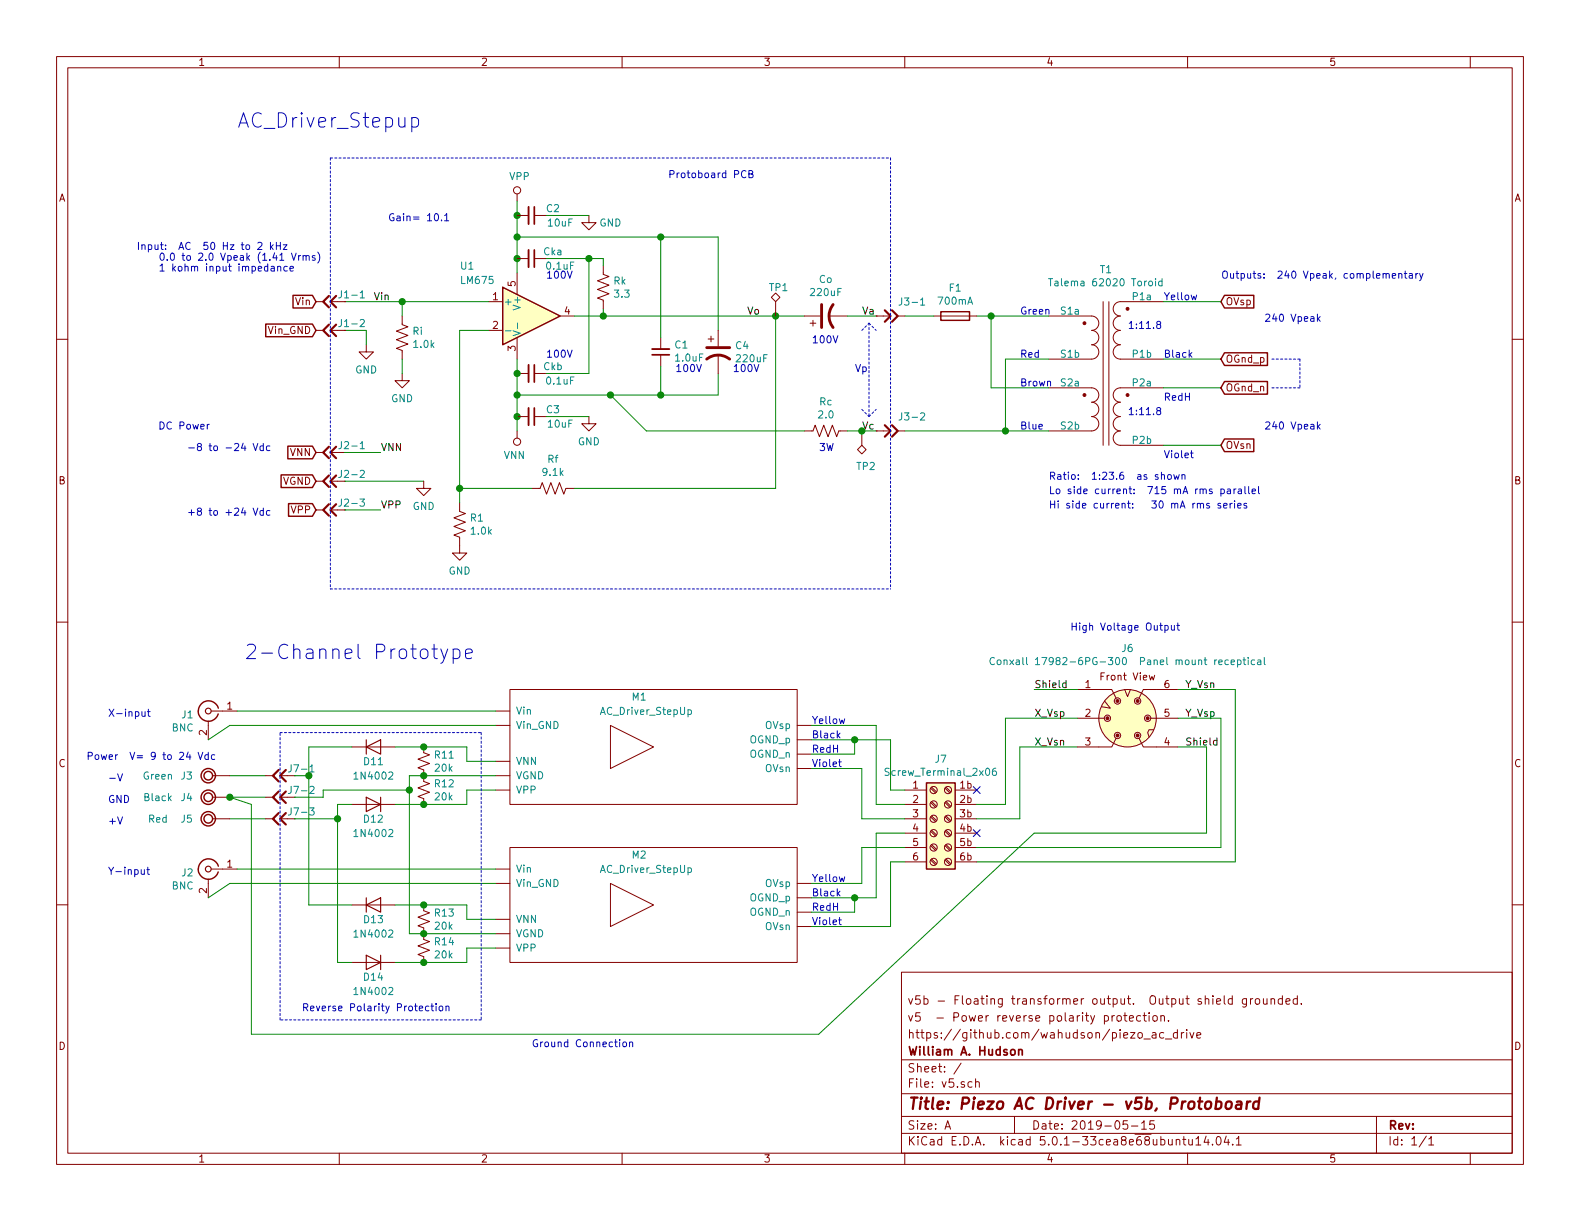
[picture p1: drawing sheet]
EESchema Schematic File Version 4
LIBS:v5-cache
EELAYER 26 0
EELAYER END
$Descr A 11000 8500
encoding utf-8
Sheet 1 1
Title "Piezo AC Driver - v5b, Protoboard"
Date "2019-05-15"
Rev ""
Comp "William A. Hudson"
Comment1 "https://github.com/wahudson/piezo_ac_drive"
Comment2 "v5  - Power reverse polarity protection."
Comment3 "v5b - Floating transformer output.  Output shield grounded."
Comment4 ""
$EndDescr
$Comp
L Amplifier_Audio:LM1875 U1
U 1 1
P 3700 2200
F 0 "U1" H 3200 2550 50  0000 L CNN
F 1 "LM675" H 3200 2450 50  0000 L CNN
F 2 "Package_TO_SOT_THT:TO-220-5_P3.4x3.7mm_StaggerOdd_Lead3.8mm_Vertical" H 3700 2200 50  0001 C CIN
F 3 "http://www.ti.com/lit/ds/symlink/lm1875.pdf" H 3700 2200 50  0001 C CNN
	1    3700 2200
	1    0    0    -1  
$EndComp
$Comp
L Device:C_Small Ckb
U 1 1
P 3700 2600
F 0 "Ckb" V 3650 2750 50  0000 C CNN
F 1 "0.1uF" V 3750 2800 50  0000 C CNN
F 2 "" H 3700 2600 50  0001 C CNN
F 3 "~" H 3700 2600 50  0001 C CNN
	1    3700 2600
	0    1    1    0   
$EndComp
$Comp
L Device:C_Small C1
U 1 1
P 4600 2450
F 0 "C1" H 4508 2404 50  0000 R CNN
F 1 "1.0uF" H 4508 2495 50  0000 R CNN
F 2 "" H 4600 2450 50  0001 C CNN
F 3 "~" H 4600 2450 50  0001 C CNN
	1    4600 2450
	-1   0    0    1   
$EndComp
Wire Wire Line
	5000 1650 5000 2300
Wire Wire Line
	3600 1900 3600 1800
Connection ~ 3600 1800
Wire Wire Line
	3600 1800 3600 1650
Wire Wire Line
	3600 2500 3600 2600
Connection ~ 3600 2600
Wire Wire Line
	3600 2600 3600 2750
Wire Wire Line
	3800 1800 4100 1800
Wire Wire Line
	4100 1800 4100 2600
Wire Wire Line
	4100 2600 3800 2600
Wire Wire Line
	4000 2200 4200 2200
Connection ~ 3600 2900
Wire Wire Line
	3600 2900 3600 3000
Connection ~ 3600 1500
Wire Wire Line
	3600 1500 3600 1400
$Comp
L Device:C_Small C3
U 1 1
P 3700 2900
F 0 "C3" V 3650 3050 50  0000 C CNN
F 1 "10uF" V 3750 3100 50  0000 C CNN
F 2 "" H 3700 2900 50  0001 C CNN
F 3 "~" H 3700 2900 50  0001 C CNN
	1    3700 2900
	0    1    1    0   
$EndComp
Wire Wire Line
	4100 1800 4200 1800
Connection ~ 4100 1800
Wire Wire Line
	3600 2750 4250 2750
Connection ~ 3600 2750
Wire Wire Line
	3600 2750 3600 2900
Wire Wire Line
	5000 2600 5000 2750
Connection ~ 4600 2750
Wire Wire Line
	4600 2750 5000 2750
Wire Wire Line
	4600 2350 4600 1650
Wire Wire Line
	4600 1650 5000 1650
$Comp
L Device:R_US Rf
U 1 1
P 3850 3400
F 0 "Rf" V 3645 3400 50  0000 C CNN
F 1 "9.1k" V 3736 3400 50  0000 C CNN
F 2 "" V 3890 3390 50  0001 C CNN
F 3 "~" H 3850 3400 50  0001 C CNN
	1    3850 3400
	0    1    1    0   
$EndComp
$Comp
L _Local:GND #PWR0101
U 1 1
P 3200 3800
F 0 "#PWR0101" H 3200 3550 50  0001 C CNN
F 1 "GND" H 3200 3627 50  0000 C CNN
F 2 "" H 3100 3450 50  0001 C CNN
F 3 "" H 3200 3550 50  0001 C CNN
	1    3200 3800
	1    0    0    -1  
$EndComp
$Comp
L _Local:GND #PWR0102
U 1 1
P 4100 2900
F 0 "#PWR0102" H 4100 2650 50  0001 C CNN
F 1 "GND" H 4100 2727 50  0000 C CNN
F 2 "" H 4000 2550 50  0001 C CNN
F 3 "" H 4100 2650 50  0001 C CNN
	1    4100 2900
	1    0    0    -1  
$EndComp
$Comp
L _Local:GND #PWR0103
U 1 1
P 4100 1500
F 0 "#PWR0103" H 4100 1250 50  0001 C CNN
F 1 "GND" H 4250 1450 50  0000 C CNN
F 2 "" H 4000 1150 50  0001 C CNN
F 3 "" H 4100 1250 50  0001 C CNN
	1    4100 1500
	1    0    0    -1  
$EndComp
Wire Wire Line
	3200 2300 3200 3400
Wire Wire Line
	3200 2300 3400 2300
Wire Wire Line
	3800 1500 4100 1500
Wire Wire Line
	3800 2900 4100 2900
$Comp
L Device:R_US Rk
U 1 1
P 4200 2000
F 0 "Rk" H 4268 2046 50  0000 L CNN
F 1 "3.3" H 4268 1955 50  0000 L CNN
F 2 "" V 4240 1990 50  0001 C CNN
F 3 "~" H 4200 2000 50  0001 C CNN
	1    4200 2000
	1    0    0    -1  
$EndComp
Wire Wire Line
	3600 1650 4600 1650
Connection ~ 3600 1650
Wire Wire Line
	3600 1650 3600 1500
Connection ~ 4600 1650
Connection ~ 4200 2200
Wire Wire Line
	4200 2150 4200 2200
Wire Wire Line
	4200 1800 4200 1850
Wire Wire Line
	4600 2550 4600 2750
Wire Wire Line
	4200 2200 5400 2200
$Comp
L Device:R_US R1
U 1 1
P 3200 3650
F 0 "R1" H 3268 3696 50  0000 L CNN
F 1 "1.0k" H 3268 3605 50  0000 L CNN
F 2 "" V 3240 3640 50  0001 C CNN
F 3 "~" H 3200 3650 50  0001 C CNN
	1    3200 3650
	1    0    0    -1  
$EndComp
Wire Wire Line
	5400 3400 5400 2200
Connection ~ 5400 2200
Wire Wire Line
	5400 2200 5600 2200
$Comp
L Device:CP1 Co
U 1 1
P 5750 2200
F 0 "Co" V 6002 2200 50  0000 C CNN
F 1 "220uF" V 5911 2200 50  0000 C CNN
F 2 "" H 5750 2200 50  0001 C CNN
F 3 "~" H 5750 2200 50  0001 C CNN
	1    5750 2200
	0    -1   -1   0   
$EndComp
$Comp
L Device:R_US Ri
U 1 1
P 2800 2350
F 0 "Ri" H 2868 2396 50  0000 L CNN
F 1 "1.0k" H 2868 2305 50  0000 L CNN
F 2 "" V 2840 2340 50  0001 C CNN
F 3 "~" H 2800 2350 50  0001 C CNN
	1    2800 2350
	1    0    0    -1  
$EndComp
$Comp
L _Local:GND #PWR0104
U 1 1
P 2800 2600
F 0 "#PWR0104" H 2800 2350 50  0001 C CNN
F 1 "GND" H 2800 2427 50  0000 C CNN
F 2 "" H 2700 2250 50  0001 C CNN
F 3 "" H 2800 2350 50  0001 C CNN
	1    2800 2600
	1    0    0    -1  
$EndComp
Wire Wire Line
	3400 2100 2800 2100
Wire Wire Line
	2800 2100 2800 2200
Connection ~ 2800 2100
Wire Wire Line
	2800 2100 2400 2100
Wire Wire Line
	2800 2500 2800 2600
Wire Wire Line
	3200 3400 3700 3400
Wire Wire Line
	4000 3400 5400 3400
Wire Wire Line
	3200 3400 3200 3500
Connection ~ 3200 3400
$Comp
L Device:CP1 C4
U 1 1
P 5000 2450
F 0 "C4" H 5115 2496 50  0000 L CNN
F 1 "220uF" H 5115 2405 50  0000 L CNN
F 2 "" H 5000 2450 50  0001 C CNN
F 3 "~" H 5000 2450 50  0001 C CNN
	1    5000 2450
	1    0    0    -1  
$EndComp
$Comp
L Device:R_US Rc
U 1 1
P 5750 3000
F 0 "Rc" V 5545 3000 50  0000 C CNN
F 1 "2.0" V 5636 3000 50  0000 C CNN
F 2 "" V 5790 2990 50  0001 C CNN
F 3 "~" H 5750 3000 50  0001 C CNN
	1    5750 3000
	0    1    1    0   
$EndComp
Wire Wire Line
	4500 3000 4250 2750
Connection ~ 4250 2750
Wire Wire Line
	4250 2750 4600 2750
$Comp
L _Local:VNN #PWR0105
U 1 1
P 3600 3000
F 0 "#PWR0105" H 3600 2850 50  0001 C CNN
F 1 "VNN" H 3618 3173 50  0000 C CNN
F 2 "" H 3600 3000 50  0001 C CNN
F 3 "" H 3600 3000 50  0001 C CNN
	1    3600 3000
	-1   0    0    1   
$EndComp
$Comp
L _Local:VPP #PWR0106
U 1 1
P 3600 1400
F 0 "#PWR0106" H 3600 1250 50  0001 C CNN
F 1 "VPP" H 3617 1573 50  0000 C CNN
F 2 "" H 3600 1400 50  0001 C CNN
F 3 "" H 3600 1400 50  0001 C CNN
	1    3600 1400
	1    0    0    -1  
$EndComp
$Comp
L _Local:Transformer_2P_2S T1
U 1 1
P 7700 2600
F 0 "T1" H 7700 3325 50  0000 C CNN
F 1 "Talema 62020 Toroid" H 7700 3234 50  0000 C CNN
F 2 "" H 7700 2600 50  0001 C CNN
F 3 "" H 7700 2600 50  0001 C CNN
	1    7700 2600
	-1   0    0    -1  
$EndComp
$Comp
L Device:Fuse F1
U 1 1
P 6650 2200
F 0 "F1" V 6453 2200 50  0000 C CNN
F 1 "700mA" V 6544 2200 50  0000 C CNN
F 2 "" V 6580 2200 50  0001 C CNN
F 3 "~" H 6650 2200 50  0001 C CNN
	1    6650 2200
	0    1    1    0   
$EndComp
Wire Wire Line
	5600 3000 4500 3000
$Comp
L _Local:Head1_1 J3-1
U 1 1
P 6200 2200
F 0 "J3-1" H 6350 2300 50  0000 C CNN
F 1 "Head1_1" H 6200 2000 50  0001 C CNN
F 2 "" H 6200 2200 50  0001 C CNN
F 3 "" H 6200 2200 50  0001 C CNN
	1    6200 2200
	1    0    0    -1  
$EndComp
$Comp
L _Local:Head1_1 J3-2
U 1 1
P 6200 3000
F 0 "J3-2" H 6350 3100 50  0000 C CNN
F 1 "Head1_1" H 6200 2800 50  0001 C CNN
F 2 "" H 6200 3000 50  0001 C CNN
F 3 "" H 6200 3000 50  0001 C CNN
	1    6200 3000
	1    0    0    -1  
$EndComp
Wire Wire Line
	6800 2200 6900 2200
Wire Wire Line
	6900 2200 6900 2700
Wire Wire Line
	6900 2700 7300 2700
Wire Wire Line
	6900 2200 7300 2200
Wire Wire Line
	7300 2500 7000 2500
Wire Wire Line
	7000 2500 7000 3000
Wire Wire Line
	7300 3000 7000 3000
Connection ~ 7000 3000
Wire Wire Line
	7000 3000 6300 3000
Wire Wire Line
	6500 2200 6300 2200
Wire Wire Line
	8100 2500 8500 2500
Wire Wire Line
	8500 2700 8100 2700
Text GLabel 2200 2100 0    50   Input ~ 0
Vin
Text GLabel 8500 2100 2    50   Input ~ 0
OVsp
Text GLabel 8500 3100 2    50   Input ~ 0
OVsn
Wire Wire Line
	8100 2100 8500 2100
Wire Wire Line
	8100 3100 8500 3100
Text Notes 8100 2100 0    50   ~ 0
Yellow
Text Notes 8100 2500 0    50   ~ 0
Black
Text Notes 8100 2800 0    50   ~ 0
RedH
Text Notes 8100 3200 0    50   ~ 0
Violet
Text Notes 7100 2200 0    50   ~ 0
Green
Text Notes 7100 2500 0    50   ~ 0
Red
Text Notes 7100 2700 0    50   ~ 0
Brown
Text Notes 7100 3000 0    50   ~ 0
Blue
Connection ~ 6900 2200
$Comp
L Device:C_Small Cka
U 1 1
P 3700 1800
F 0 "Cka" V 3650 1950 50  0000 C CNN
F 1 "0.1uF" V 3750 2000 50  0000 C CNN
F 2 "" H 3700 1800 50  0001 C CNN
F 3 "~" H 3700 1800 50  0001 C CNN
	1    3700 1800
	0    1    1    0   
$EndComp
$Comp
L Device:C_Small C2
U 1 1
P 3700 1500
F 0 "C2" V 3650 1650 50  0000 C CNN
F 1 "10uF" V 3750 1700 50  0000 C CNN
F 2 "" H 3700 1500 50  0001 C CNN
F 3 "~" H 3700 1500 50  0001 C CNN
	1    3700 1500
	0    1    1    0   
$EndComp
Text Notes 7850 2300 0    50   ~ 0
1:11.8
Text Notes 7850 2900 0    50   ~ 0
1:11.8
Text GLabel 2200 3550 0    50   Input ~ 0
VPP
Text GLabel 2200 3350 0    50   Input ~ 0
VGND
Text GLabel 2200 3150 0    50   Input ~ 0
VNN
Text Notes 1300 3600 0    50   ~ 0
+8 to +24 Vdc
Text Notes 1300 3150 0    50   ~ 0
-8 to -24 Vdc
$Comp
L _Local:Micro_Con_X_6_panel J6
U 1 1
P 7850 5000
F 0 "J6" H 7850 5488 50  0000 C CNN
F 1 "Conxall 17982-6PG-300  Panel mount receptical" H 7850 5397 50  0000 C CNN
F 2 "" H 7850 5000 50  0001 C CNN
F 3 "http://www.switchcraft.com/Documents/NPB_C708_Micro_con_x_2_7.pdf" H 7850 5000 50  0001 C CNN
	1    7850 5000
	1    0    0    -1  
$EndComp
$Comp
L _Local:Screw_Terminal_2x06 J7
U 1 1
P 6550 5700
F 0 "J7" H 6550 6117 50  0000 C CNN
F 1 "Screw_Terminal_2x06" H 6550 6026 50  0000 C CNN
F 2 "" H 6500 5700 50  0001 C CNN
F 3 "~" H 6500 5700 50  0001 C CNN
	1    6550 5700
	1    0    0    -1  
$EndComp
Text Label 2600 2100 0    50   ~ 0
Vin
Text GLabel 2200 2300 0    50   Input ~ 0
Vin_GND
$Comp
L _Local:GND #PWR0107
U 1 1
P 2550 2400
F 0 "#PWR0107" H 2550 2150 50  0001 C CNN
F 1 "GND" H 2550 2227 50  0000 C CNN
F 2 "" H 2450 2050 50  0001 C CNN
F 3 "" H 2550 2150 50  0001 C CNN
	1    2550 2400
	1    0    0    -1  
$EndComp
Wire Wire Line
	2400 2300 2550 2300
Wire Wire Line
	2550 2300 2550 2400
$Comp
L _Local:AC_Driver_StepUp M1
U 1 1
P 4550 5200
F 0 "M1" H 4450 5550 50  0000 C CNN
F 1 "AC_Driver_StepUp" H 4500 5450 50  0000 C CNN
F 2 "" H 4550 5200 50  0001 C CNN
F 3 "" H 4550 5200 50  0001 C CNN
	1    4550 5200
	1    0    0    -1  
$EndComp
$Comp
L _Local:AC_Driver_StepUp M2
U 1 1
P 4550 6300
F 0 "M2" H 4450 6650 50  0000 C CNN
F 1 "AC_Driver_StepUp" H 4500 6550 50  0000 C CNN
F 2 "" H 4550 6300 50  0001 C CNN
F 3 "" H 4550 6300 50  0001 C CNN
	1    4550 6300
	1    0    0    -1  
$EndComp
$Comp
L Connector:Conn_Coaxial J1
U 1 1
P 1450 4950
F 0 "J1" H 1549 4926 50  0000 L CNN
F 1 "BNC" H 1549 4835 50  0000 L CNN
F 2 "" H 1450 4950 50  0001 C CNN
F 3 " ~" H 1450 4950 50  0001 C CNN
	1    1450 4950
	-1   0    0    -1  
$EndComp
Wire Wire Line
	7200 4800 7500 4800
Wire Wire Line
	6800 5600 7000 5600
Wire Wire Line
	7000 5600 7000 5000
Wire Wire Line
	7000 5000 7500 5000
Wire Wire Line
	6800 5700 7100 5700
Wire Wire Line
	7100 5700 7100 5200
Wire Wire Line
	7100 5200 7500 5200
Wire Wire Line
	8400 5800 8400 5200
Wire Wire Line
	8400 5200 8200 5200
Wire Wire Line
	6800 5900 8500 5900
Wire Wire Line
	8500 5900 8500 5000
Wire Wire Line
	8500 5000 8200 5000
Wire Wire Line
	6800 6000 8600 6000
Wire Wire Line
	8600 6000 8600 4800
Wire Wire Line
	8600 4800 8200 4800
Wire Wire Line
	5650 5150 5950 5150
Wire Wire Line
	6200 5150 6200 5500
Wire Wire Line
	6200 5500 6300 5500
Wire Wire Line
	5650 5250 5950 5250
Wire Wire Line
	5950 5250 5950 5150
Connection ~ 5950 5150
Wire Wire Line
	5950 5150 6200 5150
Wire Wire Line
	5650 5050 6100 5050
Wire Wire Line
	6100 5050 6100 5600
Wire Wire Line
	6100 5600 6300 5600
Wire Wire Line
	5650 5350 6000 5350
Wire Wire Line
	6000 5350 6000 5700
Wire Wire Line
	6000 5700 6300 5700
Wire Wire Line
	5650 6250 5950 6250
Wire Wire Line
	6100 6250 6100 5800
Wire Wire Line
	6100 5800 6300 5800
Wire Wire Line
	5650 6150 6000 6150
Wire Wire Line
	6000 6150 6000 5900
Wire Wire Line
	6000 5900 6300 5900
Wire Wire Line
	5650 6450 6200 6450
Wire Wire Line
	6200 6450 6200 6000
Wire Wire Line
	6200 6000 6300 6000
Text Label 7200 4800 0    50   ~ 0
Shield
Text Label 7200 5000 0    50   ~ 0
X_Vsp
Text Label 7200 5200 0    50   ~ 0
X_Vsn
Text Label 8250 5200 0    50   ~ 0
Shield
Text Label 8250 5000 0    50   ~ 0
Y_Vsp
Text Label 8250 4800 0    50   ~ 0
Y_Vsn
Wire Wire Line
	5650 6350 5950 6350
Wire Wire Line
	5950 6350 5950 6250
Connection ~ 5950 6250
Wire Wire Line
	5950 6250 6100 6250
$Comp
L Connector:Conn_Coaxial J2
U 1 1
P 1450 6050
F 0 "J2" H 1549 6026 50  0000 L CNN
F 1 "BNC" H 1549 5935 50  0000 L CNN
F 2 "" H 1450 6050 50  0001 C CNN
F 3 " ~" H 1450 6050 50  0001 C CNN
	1    1450 6050
	-1   0    0    -1  
$EndComp
Wire Wire Line
	1650 4950 3450 4950
Wire Wire Line
	1450 5150 1600 5050
Wire Wire Line
	1600 5050 3450 5050
Wire Wire Line
	1850 5400 1600 5400
Wire Wire Line
	1850 5550 1600 5550
Wire Wire Line
	1850 5700 1600 5700
Wire Wire Line
	1650 6050 3450 6050
Wire Wire Line
	1450 6250 1600 6150
Wire Wire Line
	1600 6150 3450 6150
$Comp
L _Local:Conn_Banana_Jack J3
U 1 1
P 1450 5400
F 0 "J3" H 1300 5400 50  0000 C CNN
F 1 "Green" H 1100 5400 50  0000 C CNN
F 2 "" H 1450 5400 50  0001 C CNN
F 3 "" H 1450 5400 50  0001 C CNN
	1    1450 5400
	1    0    0    -1  
$EndComp
$Comp
L _Local:Conn_Banana_Jack J4
U 1 1
P 1450 5550
F 0 "J4" H 1300 5550 50  0000 C CNN
F 1 "Black" H 1100 5550 50  0000 C CNN
F 2 "" H 1450 5550 50  0001 C CNN
F 3 "" H 1450 5550 50  0001 C CNN
	1    1450 5550
	1    0    0    -1  
$EndComp
$Comp
L _Local:Conn_Banana_Jack J5
U 1 1
P 1450 5700
F 0 "J5" H 1300 5700 50  0000 C CNN
F 1 "Red" H 1100 5700 50  0000 C CNN
F 2 "" H 1450 5700 50  0001 C CNN
F 3 "" H 1450 5700 50  0001 C CNN
	1    1450 5700
	1    0    0    -1  
$EndComp
Text Notes 4700 2600 0    50   ~ 0
100V
Text Notes 5100 2600 0    50   ~ 0
100V
Text Notes 5650 2400 0    50   ~ 0
100V
Wire Wire Line
	1600 5550 1750 5600
Wire Wire Line
	1750 5600 1750 7200
Connection ~ 1600 5550
$Comp
L _Local:Head1_1 J1-1
U 1 1
P 2300 2100
F 0 "J1-1" H 2150 2150 50  0000 C CNN
F 1 "Head1_1" H 2300 1900 50  0001 C CNN
F 2 "" H 2300 2100 50  0001 C CNN
F 3 "" H 2300 2100 50  0001 C CNN
	1    2300 2100
	-1   0    0    -1  
$EndComp
$Comp
L _Local:Head1_1 J2-2
U 1 1
P 2300 3350
F 0 "J2-2" H 2150 3400 50  0000 C CNN
F 1 "Head1_1" H 2300 3150 50  0001 C CNN
F 2 "" H 2300 3350 50  0001 C CNN
F 3 "" H 2300 3350 50  0001 C CNN
	1    2300 3350
	-1   0    0    -1  
$EndComp
Wire Wire Line
	2400 3350 2950 3350
$Comp
L _Local:Head1_1 J2-3
U 1 1
P 2300 3550
F 0 "J2-3" H 2150 3600 50  0000 C CNN
F 1 "Head1_1" H 2300 3350 50  0001 C CNN
F 2 "" H 2300 3550 50  0001 C CNN
F 3 "" H 2300 3550 50  0001 C CNN
	1    2300 3550
	-1   0    0    -1  
$EndComp
$Comp
L _Local:Head1_1 J2-1
U 1 1
P 2300 3150
F 0 "J2-1" H 2150 3200 50  0000 C CNN
F 1 "Head1_1" H 2300 2950 50  0001 C CNN
F 2 "" H 2300 3150 50  0001 C CNN
F 3 "" H 2300 3150 50  0001 C CNN
	1    2300 3150
	-1   0    0    -1  
$EndComp
Text Label 2650 3550 0    50   ~ 0
VPP
Wire Wire Line
	2400 3550 2650 3550
Wire Wire Line
	2400 3150 2650 3150
Text Label 2650 3150 0    50   ~ 0
VNN
$Comp
L _Local:GND #PWR?
U 1 1
P 2950 3350
F 0 "#PWR?" H 2950 3100 50  0001 C CNN
F 1 "GND" H 2950 3177 50  0000 C CNN
F 2 "" H 2850 3000 50  0001 C CNN
F 3 "" H 2950 3100 50  0001 C CNN
	1    2950 3350
	1    0    0    -1  
$EndComp
$Comp
L _Local:Head1_1 J1-2
U 1 1
P 2300 2300
F 0 "J1-2" H 2150 2350 50  0000 C CNN
F 1 "Head1_1" H 2300 2100 50  0001 C CNN
F 2 "" H 2300 2300 50  0001 C CNN
F 3 "" H 2300 2300 50  0001 C CNN
	1    2300 2300
	-1   0    0    -1  
$EndComp
Wire Notes Line
	2300 1100 2300 4100
Wire Notes Line
	6200 1100 6200 4100
Text Label 6000 2200 0    50   ~ 0
Va
Text Label 6000 3000 0    50   ~ 0
Vc
Wire Wire Line
	5900 2200 6100 2200
Wire Wire Line
	5900 3000 6000 3000
Text Notes 1100 3000 0    50   ~ 0
DC Power
Wire Notes Line
	2300 1100 6200 1100
Wire Notes Line
	2300 4100 6200 4100
Text Notes 4650 1250 0    50   ~ 0
Protoboard PCB
Text Notes 750  5000 0    50   ~ 0
X-input
Text Notes 750  6100 0    50   ~ 0
Y-input
Text Notes 750  5450 0    50   ~ 0
-V
Text Notes 750  5750 0    50   ~ 0
+V
Text Notes 750  5600 0    50   ~ 0
GND
Text Notes 7450 4400 0    50   ~ 0
High Voltage Output
Text Notes 1700 4600 0    100  ~ 0
2-Channel Prototype
Text Notes 600  5300 0    50   ~ 0
Power  V= 9 to 24 Vdc
Text Notes 5650 5050 0    50   ~ 0
Yellow
Text Notes 5650 5150 0    50   ~ 0
Black
Text Notes 5650 5250 0    50   ~ 0
RedH
Text Notes 5650 5350 0    50   ~ 0
Violet
Text Notes 5650 6150 0    50   ~ 0
Yellow
Text Notes 5650 6250 0    50   ~ 0
Black
Text Notes 5650 6350 0    50   ~ 0
RedH
Text Notes 5650 6450 0    50   ~ 0
Violet
Text GLabel 8500 2700 2    50   Input ~ 0
OGnd_n
Text GLabel 8500 2500 2    50   Input ~ 0
OGnd_p
Wire Notes Line
	9050 2500 9050 2700
Wire Notes Line
	9050 2700 8850 2700
Wire Notes Line
	9050 2500 8850 2500
Text Notes 8500 1950 0    50   ~ 0
Outputs:  240 Vpeak, complementary
Text Label 5200 2200 0    50   ~ 0
Vo
Text Notes 5950 2600 0    50   ~ 0
Vp
Wire Notes Line
	6050 2250 6050 2900
Wire Notes Line
	6000 2850 6050 2900
Wire Notes Line
	6050 2900 6100 2850
Wire Notes Line
	6000 2300 6050 2250
Wire Notes Line
	6050 2250 6100 2300
Text Notes 3800 2500 0    50   ~ 0
100V
Text Notes 3800 1950 0    50   ~ 0
100V
Text Notes 7300 3350 0    50   ~ 0
Ratio:  1:23.6  as shown
Text Notes 2700 1550 0    50   ~ 0
Gain= 10.1
Text Notes 950  1900 0    50   ~ 0
Input:  AC  50 Hz to 2 kHz\n    0.0 to 2.0 Vpeak (1.41 Vrms)\n    1 kohm input impedance
Text Notes 5700 3150 0    50   ~ 0
3W
Text Notes 7300 3450 0    50   ~ 0
Lo side current:  715 mA rms parallel
Text Notes 8800 2250 0    50   ~ 0
240 Vpeak
Text Notes 8800 3000 0    50   ~ 0
240 Vpeak
Text Notes 7300 3550 0    50   ~ 0
Hi side current:   30 mA rms series
$Comp
L Connector:TestPoint_Alt TP1
U 1 1
P 5400 2200
F 0 "TP1" H 5350 2400 50  0000 L CNN
F 1 "TestPoint_Alt" H 5458 2229 50  0001 L CNN
F 2 "" H 5600 2200 50  0001 C CNN
F 3 "~" H 5600 2200 50  0001 C CNN
	1    5400 2200
	1    0    0    -1  
$EndComp
$Comp
L Connector:TestPoint_Alt TP2
U 1 1
P 6000 3000
F 0 "TP2" H 6100 3250 50  0000 R CNN
F 1 "TestPoint_Alt" H 6058 3029 50  0001 L CNN
F 2 "" H 6200 3000 50  0001 C CNN
F 3 "~" H 6200 3000 50  0001 C CNN
	1    6000 3000
	1    0    0    1   
$EndComp
Connection ~ 6000 3000
Wire Wire Line
	6000 3000 6100 3000
Text Notes 3700 7300 0    50   ~ 0
Ground Connection
$Comp
L Diode:1N4002 D11
U 1 1
P 2600 5200
F 0 "D11" H 2600 5100 50  0000 C CNN
F 1 "1N4002" H 2600 5000 50  0000 C CNN
F 2 "Diode_THT:D_DO-41_SOD81_P10.16mm_Horizontal" H 2600 5025 50  0001 C CNN
F 3 "http://www.vishay.com/docs/88503/1n4001.pdf" H 2600 5200 50  0001 C CNN
	1    2600 5200
	1    0    0    -1  
$EndComp
$Comp
L Diode:1N4002 D12
U 1 1
P 2600 5600
F 0 "D12" H 2600 5500 50  0000 C CNN
F 1 "1N4002" H 2600 5400 50  0000 C CNN
F 2 "Diode_THT:D_DO-41_SOD81_P10.16mm_Horizontal" H 2600 5425 50  0001 C CNN
F 3 "http://www.vishay.com/docs/88503/1n4001.pdf" H 2600 5600 50  0001 C CNN
	1    2600 5600
	-1   0    0    -1  
$EndComp
$Comp
L Device:R_Small_US R12
U 1 1
P 2950 5500
F 0 "R12" H 3018 5546 50  0000 L CNN
F 1 "20k" H 3018 5455 50  0000 L CNN
F 2 "" H 2950 5500 50  0001 C CNN
F 3 "~" H 2950 5500 50  0001 C CNN
	1    2950 5500
	1    0    0    -1  
$EndComp
$Comp
L Device:R_Small_US R11
U 1 1
P 2950 5300
F 0 "R11" H 3018 5346 50  0000 L CNN
F 1 "20k" H 3018 5255 50  0000 L CNN
F 2 "" H 2950 5300 50  0001 C CNN
F 3 "~" H 2950 5300 50  0001 C CNN
	1    2950 5300
	1    0    0    -1  
$EndComp
$Comp
L _Local:Head1_1 J7-1
U 1 1
P 1950 5400
F 0 "J7-1" H 1800 5450 50  0000 C CNN
F 1 "Head1_1" H 1950 5200 50  0001 C CNN
F 2 "" H 1950 5400 50  0001 C CNN
F 3 "" H 1950 5400 50  0001 C CNN
	1    1950 5400
	-1   0    0    -1  
$EndComp
$Comp
L _Local:Head1_1 J7-2
U 1 1
P 1950 5550
F 0 "J7-2" H 1800 5600 50  0000 C CNN
F 1 "Head1_1" H 1950 5350 50  0001 C CNN
F 2 "" H 1950 5550 50  0001 C CNN
F 3 "" H 1950 5550 50  0001 C CNN
	1    1950 5550
	-1   0    0    -1  
$EndComp
$Comp
L _Local:Head1_1 J7-3
U 1 1
P 1950 5700
F 0 "J7-3" H 1800 5750 50  0000 C CNN
F 1 "Head1_1" H 1950 5500 50  0001 C CNN
F 2 "" H 1950 5700 50  0001 C CNN
F 3 "" H 1950 5700 50  0001 C CNN
	1    1950 5700
	-1   0    0    -1  
$EndComp
Wire Wire Line
	2750 5200 2950 5200
Wire Wire Line
	3250 5200 3250 5300
Wire Wire Line
	3250 5300 3450 5300
Connection ~ 2950 5200
Wire Wire Line
	2950 5200 3250 5200
Wire Wire Line
	3250 5600 3250 5500
Wire Wire Line
	3250 5500 3450 5500
Wire Wire Line
	2950 5400 3450 5400
Connection ~ 2950 5400
Wire Wire Line
	2750 5600 2950 5600
Connection ~ 2950 5600
Wire Wire Line
	2950 5600 3250 5600
$Comp
L Diode:1N4002 D13
U 1 1
P 2600 6300
F 0 "D13" H 2600 6200 50  0000 C CNN
F 1 "1N4002" H 2600 6100 50  0000 C CNN
F 2 "Diode_THT:D_DO-41_SOD81_P10.16mm_Horizontal" H 2600 6125 50  0001 C CNN
F 3 "http://www.vishay.com/docs/88503/1n4001.pdf" H 2600 6300 50  0001 C CNN
	1    2600 6300
	1    0    0    -1  
$EndComp
$Comp
L Diode:1N4002 D14
U 1 1
P 2600 6700
F 0 "D14" H 2600 6600 50  0000 C CNN
F 1 "1N4002" H 2600 6500 50  0000 C CNN
F 2 "Diode_THT:D_DO-41_SOD81_P10.16mm_Horizontal" H 2600 6525 50  0001 C CNN
F 3 "http://www.vishay.com/docs/88503/1n4001.pdf" H 2600 6700 50  0001 C CNN
	1    2600 6700
	-1   0    0    -1  
$EndComp
$Comp
L Device:R_Small_US R14
U 1 1
P 2950 6600
F 0 "R14" H 3018 6646 50  0000 L CNN
F 1 "20k" H 3018 6555 50  0000 L CNN
F 2 "" H 2950 6600 50  0001 C CNN
F 3 "~" H 2950 6600 50  0001 C CNN
	1    2950 6600
	1    0    0    -1  
$EndComp
$Comp
L Device:R_Small_US R13
U 1 1
P 2950 6400
F 0 "R13" H 3018 6446 50  0000 L CNN
F 1 "20k" H 3018 6355 50  0000 L CNN
F 2 "" H 2950 6400 50  0001 C CNN
F 3 "~" H 2950 6400 50  0001 C CNN
	1    2950 6400
	1    0    0    -1  
$EndComp
Wire Wire Line
	2750 6300 2950 6300
Wire Wire Line
	3250 6300 3250 6400
Wire Wire Line
	3250 6400 3450 6400
Connection ~ 2950 6300
Wire Wire Line
	2950 6300 3250 6300
Wire Wire Line
	3250 6700 3250 6600
Wire Wire Line
	3250 6600 3450 6600
Wire Wire Line
	2950 6500 3450 6500
Connection ~ 2950 6500
Wire Wire Line
	2750 6700 2950 6700
Connection ~ 2950 6700
Wire Wire Line
	2950 6700 3250 6700
Wire Wire Line
	2450 5600 2350 5600
Wire Wire Line
	2350 5600 2350 5700
Wire Wire Line
	2350 6700 2450 6700
Wire Wire Line
	2450 6300 2150 6300
Wire Wire Line
	2150 5200 2450 5200
Wire Wire Line
	2050 5550 2250 5550
Wire Wire Line
	2850 5400 2950 5400
Wire Wire Line
	2850 6500 2950 6500
Wire Wire Line
	2050 5400 2150 5400
Connection ~ 2150 5400
Wire Wire Line
	2150 5400 2150 5200
Wire Wire Line
	2150 5400 2150 6300
Wire Wire Line
	2050 5700 2350 5700
Connection ~ 2350 5700
Wire Wire Line
	2350 5700 2350 6700
Wire Wire Line
	2250 5550 2250 5500
Wire Wire Line
	2250 5500 2850 5500
Connection ~ 2850 5500
Wire Wire Line
	2850 5500 2850 5400
Wire Wire Line
	2850 5500 2850 6500
Wire Notes Line
	1950 5100 3350 5100
Text Notes 2100 7050 0    50   ~ 0
Reverse Polarity Protection
Wire Wire Line
	1750 7200 5700 7200
Wire Notes Line
	3350 5100 3350 7100
Wire Notes Line
	3350 7100 1950 7100
Wire Notes Line
	1950 7100 1950 5100
Text Notes 1650 900  0    100  ~ 0
AC_Driver_Stepup
Wire Wire Line
	8400 5800 7200 5800
Wire Wire Line
	7200 5800 5700 7200
NoConn ~ 6800 5500
NoConn ~ 6800 5800
$EndSCHEMATC
